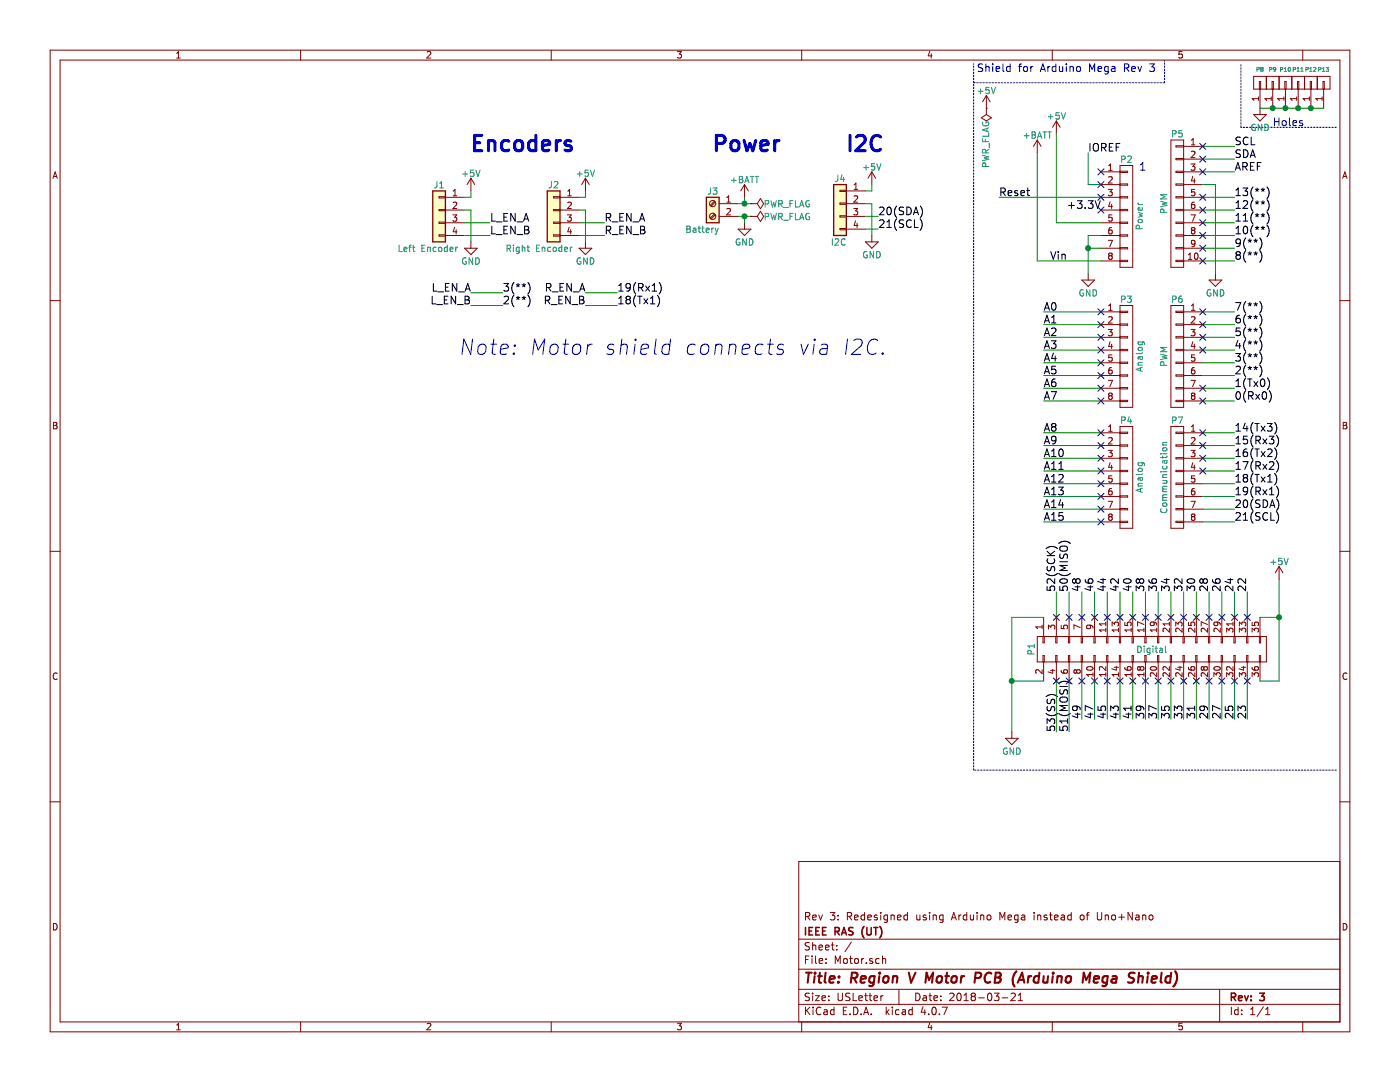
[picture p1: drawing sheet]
EESchema Schematic File Version 2
LIBS:power
LIBS:device
LIBS:transistors
LIBS:conn
LIBS:linear
LIBS:regul
LIBS:74xx
LIBS:cmos4000
LIBS:adc-dac
LIBS:memory
LIBS:xilinx
LIBS:microcontrollers
LIBS:dsp
LIBS:microchip
LIBS:analog_switches
LIBS:motorola
LIBS:texas
LIBS:intel
LIBS:audio
LIBS:interface
LIBS:digital-audio
LIBS:philips
LIBS:display
LIBS:cypress
LIBS:siliconi
LIBS:opto
LIBS:atmel
LIBS:contrib
LIBS:valves
LIBS:Motor-cache
EELAYER 25 0
EELAYER END
$Descr USLetter 11000 8500
encoding utf-8
Sheet 1 1
Title "Region V Motor PCB (Arduino Mega Shield)"
Date "2018-03-21"
Rev "3"
Comp "IEEE RAS (UT)"
Comment1 "Rev 3: Redesigned using Arduino Mega instead of Uno+Nano"
Comment2 ""
Comment3 ""
Comment4 ""
$EndDescr
NoConn ~ 8650 1350
Text Label 8550 1200 0    60   ~ 0
IOREF
Text Label 8250 2050 0    60   ~ 0
Vin
Text Label 8200 2450 0    60   ~ 0
A0
Text Label 8200 2550 0    60   ~ 0
A1
Text Label 8200 2650 0    60   ~ 0
A2
Text Label 8200 2750 0    60   ~ 0
A3
Text Label 8200 2850 0    60   ~ 0
A4
Text Label 8200 2950 0    60   ~ 0
A5
Text Label 8200 3050 0    60   ~ 0
A6
Text Label 8200 3150 0    60   ~ 0
A7
Text Label 8200 3400 0    60   ~ 0
A8
Text Label 8200 3500 0    60   ~ 0
A9
Text Label 8200 3600 0    60   ~ 0
A10
Text Label 8200 3700 0    60   ~ 0
A11
Text Label 8200 3800 0    60   ~ 0
A12
Text Label 8200 3900 0    60   ~ 0
A13
Text Label 8200 4000 0    60   ~ 0
A14
Text Label 8200 4100 0    60   ~ 0
A15
Text Label 9800 4650 1    60   ~ 0
22
Text Label 9700 4650 1    60   ~ 0
24
Text Label 9600 4650 1    60   ~ 0
26
Text Label 9500 4650 1    60   ~ 0
28
Text Label 9400 4650 1    60   ~ 0
30
Text Label 9300 4650 1    60   ~ 0
32
Text Label 9200 4650 1    60   ~ 0
34
Text Label 9100 4650 1    60   ~ 0
36
Text Label 9000 4650 1    60   ~ 0
38
Text Label 8900 4650 1    60   ~ 0
40
Text Label 8800 4650 1    60   ~ 0
42
Text Label 8700 4650 1    60   ~ 0
44
Text Label 8600 4650 1    60   ~ 0
46
Text Label 8500 4650 1    60   ~ 0
48
Text Label 8400 4650 1    60   ~ 0
50(MISO)
Text Label 8300 4650 1    60   ~ 0
52(SCK)
Text Label 9800 5650 1    60   ~ 0
23
Text Label 9700 5650 1    60   ~ 0
25
Text Label 9600 5650 1    60   ~ 0
27
Text Label 9400 5650 1    60   ~ 0
31
Text Label 9500 5650 1    60   ~ 0
29
Text Label 9300 5650 1    60   ~ 0
33
Text Label 9200 5650 1    60   ~ 0
35
Text Label 9100 5650 1    60   ~ 0
37
Text Label 9000 5650 1    60   ~ 0
39
Text Label 8900 5650 1    60   ~ 0
41
Text Label 8800 5650 1    60   ~ 0
43
Text Label 8700 5650 1    60   ~ 0
45
Text Label 8600 5650 1    60   ~ 0
47
Text Label 8500 5650 1    60   ~ 0
49
Text Label 8400 5750 1    60   ~ 0
51(MOSI)
Text Label 8300 5750 1    60   ~ 0
53(SS)
Text Label 9700 4100 0    60   ~ 0
21(SCL)
Text Label 9700 4000 0    60   ~ 0
20(SDA)
Text Label 9700 3900 0    60   ~ 0
19(Rx1)
Text Label 9700 3800 0    60   ~ 0
18(Tx1)
Text Label 9700 3700 0    60   ~ 0
17(Rx2)
Text Label 9700 3600 0    60   ~ 0
16(Tx2)
Text Label 9700 3500 0    60   ~ 0
15(Rx3)
Text Label 9700 3400 0    60   ~ 0
14(Tx3)
Text Label 9700 1550 0    60   ~ 0
13(**)
Text Label 9700 1650 0    60   ~ 0
12(**)
Text Label 9700 1750 0    60   ~ 0
11(**)
Text Label 9700 1850 0    60   ~ 0
10(**)
Text Label 9700 1950 0    60   ~ 0
9(**)
Text Label 9700 2050 0    60   ~ 0
8(**)
Text Label 9700 2450 0    60   ~ 0
7(**)
Text Label 9700 2550 0    60   ~ 0
6(**)
Text Label 9700 2650 0    60   ~ 0
5(**)
Text Label 9700 2750 0    60   ~ 0
4(**)
Text Label 9700 2850 0    60   ~ 0
3(**)
Text Label 9700 2950 0    60   ~ 0
2(**)
Text Label 9700 3050 0    60   ~ 0
1(Tx0)
Text Label 9700 3150 0    60   ~ 0
0(Rx0)
Text Label 9700 1250 0    60   ~ 0
SDA
Text Label 9700 1150 0    60   ~ 0
SCL
Text Label 9700 1350 0    60   ~ 0
AREF
Text Notes 7675 575  0    60   ~ 0
Shield for Arduino Mega Rev 3
Text Notes 10000 1000 0    60   ~ 0
Holes
$Comp
L CONN_01X01 P8
U 1 1
P 9900 650
F 0 "P8" V 10000 650 31  0000 C CNN
F 1 "CONN_01X01" V 10000 650 50  0001 C CNN
F 2 "Socket_Arduino_Mega:Arduino_1pin" H 9900 650 50  0001 C CNN
F 3 "" H 9900 650 50  0000 C CNN
	1    9900 650 
	0    -1   -1   0   
$EndComp
$Comp
L CONN_01X01 P9
U 1 1
P 10000 650
F 0 "P9" V 10100 650 31  0000 C CNN
F 1 "CONN_01X01" V 10100 650 50  0001 C CNN
F 2 "Socket_Arduino_Mega:Arduino_1pin" H 10000 650 50  0001 C CNN
F 3 "" H 10000 650 50  0000 C CNN
	1    10000 650 
	0    -1   -1   0   
$EndComp
$Comp
L CONN_01X01 P10
U 1 1
P 10100 650
F 0 "P10" V 10200 650 31  0000 C CNN
F 1 "CONN_01X01" V 10200 650 50  0001 C CNN
F 2 "Socket_Arduino_Mega:Arduino_1pin" H 10100 650 50  0001 C CNN
F 3 "" H 10100 650 50  0000 C CNN
	1    10100 650 
	0    -1   -1   0   
$EndComp
$Comp
L CONN_01X01 P11
U 1 1
P 10200 650
F 0 "P11" V 10300 650 31  0000 C CNN
F 1 "CONN_01X01" V 10300 650 50  0001 C CNN
F 2 "Socket_Arduino_Mega:Arduino_1pin" H 10200 650 50  0001 C CNN
F 3 "" H 10200 650 50  0000 C CNN
	1    10200 650 
	0    -1   -1   0   
$EndComp
$Comp
L CONN_01X01 P12
U 1 1
P 10300 650
F 0 "P12" V 10400 650 31  0000 C CNN
F 1 "CONN_01X01" V 10400 650 50  0001 C CNN
F 2 "Socket_Arduino_Mega:Arduino_1pin" H 10300 650 50  0001 C CNN
F 3 "" H 10300 650 50  0000 C CNN
	1    10300 650 
	0    -1   -1   0   
$EndComp
$Comp
L CONN_01X01 P13
U 1 1
P 10400 650
F 0 "P13" V 10500 650 31  0000 C CNN
F 1 "CONN_01X01" V 10500 650 50  0001 C CNN
F 2 "Socket_Arduino_Mega:Arduino_1pin" H 10400 650 50  0001 C CNN
F 3 "" H 10400 650 50  0000 C CNN
	1    10400 650 
	0    -1   -1   0   
$EndComp
$Comp
L CONN_01X08 P2
U 1 1
P 8850 1700
F 0 "P2" H 8850 2150 50  0000 C CNN
F 1 "Power" V 8950 1700 50  0000 C CNN
F 2 "Socket_Arduino_Mega:Socket_Strip_Arduino_1x08" H 8850 1700 50  0001 C CNN
F 3 "" H 8850 1700 50  0000 C CNN
	1    8850 1700
	1    0    0    -1  
$EndComp
Text Notes 8950 1350 0    60   ~ 0
1
Text Label 7850 1550 0    60   ~ 0
Reset
$Comp
L +5V #PWR01
U 1 1
P 8300 1050
F 0 "#PWR01" H 8300 900 50  0001 C CNN
F 1 "+5V" H 8300 1190 50  0000 C CNN
F 2 "" H 8300 1050 50  0000 C CNN
F 3 "" H 8300 1050 50  0000 C CNN
	1    8300 1050
	1    0    0    -1  
$EndComp
$Comp
L GND #PWR02
U 1 1
P 8550 2150
F 0 "#PWR02" H 8550 1900 50  0001 C CNN
F 1 "GND" H 8550 2000 50  0000 C CNN
F 2 "" H 8550 2150 50  0000 C CNN
F 3 "" H 8550 2150 50  0000 C CNN
	1    8550 2150
	1    0    0    -1  
$EndComp
$Comp
L CONN_01X10 P5
U 1 1
P 9250 1600
F 0 "P5" H 9250 2150 50  0000 C CNN
F 1 "PWM" V 9350 1600 50  0000 C CNN
F 2 "Socket_Arduino_Mega:Socket_Strip_Arduino_1x10" H 9250 1600 50  0001 C CNN
F 3 "" H 9250 1600 50  0000 C CNN
	1    9250 1600
	-1   0    0    -1  
$EndComp
$Comp
L GND #PWR03
U 1 1
P 9550 2150
F 0 "#PWR03" H 9550 1900 50  0001 C CNN
F 1 "GND" H 9550 2000 50  0000 C CNN
F 2 "" H 9550 2150 50  0000 C CNN
F 3 "" H 9550 2150 50  0000 C CNN
	1    9550 2150
	1    0    0    -1  
$EndComp
$Comp
L CONN_01X08 P3
U 1 1
P 8850 2800
F 0 "P3" H 8850 3250 50  0000 C CNN
F 1 "Analog" V 8950 2800 50  0000 C CNN
F 2 "Socket_Arduino_Mega:Socket_Strip_Arduino_1x08" H 8850 2800 50  0001 C CNN
F 3 "" H 8850 2800 50  0000 C CNN
	1    8850 2800
	1    0    0    -1  
$EndComp
$Comp
L CONN_01X08 P6
U 1 1
P 9250 2800
F 0 "P6" H 9250 3250 50  0000 C CNN
F 1 "PWM" V 9350 2800 50  0000 C CNN
F 2 "Socket_Arduino_Mega:Socket_Strip_Arduino_1x08" H 9250 2800 50  0001 C CNN
F 3 "" H 9250 2800 50  0000 C CNN
	1    9250 2800
	-1   0    0    -1  
$EndComp
$Comp
L CONN_01X08 P4
U 1 1
P 8850 3750
F 0 "P4" H 8850 4200 50  0000 C CNN
F 1 "Analog" V 8950 3750 50  0000 C CNN
F 2 "Socket_Arduino_Mega:Socket_Strip_Arduino_1x08" H 8850 3750 50  0001 C CNN
F 3 "" H 8850 3750 50  0000 C CNN
	1    8850 3750
	1    0    0    -1  
$EndComp
$Comp
L CONN_01X08 P7
U 1 1
P 9250 3750
F 0 "P7" H 9250 4200 50  0000 C CNN
F 1 "Communication" V 9350 3750 50  0000 C CNN
F 2 "Socket_Arduino_Mega:Socket_Strip_Arduino_1x08" H 9250 3750 50  0001 C CNN
F 3 "" H 9250 3750 50  0000 C CNN
	1    9250 3750
	-1   0    0    -1  
$EndComp
$Comp
L CONN_02X18 P1
U 1 1
P 9050 5100
F 0 "P1" H 9050 6050 50  0000 C CNN
F 1 "Digital" V 9050 5100 50  0000 C CNN
F 2 "Socket_Arduino_Mega:Socket_Strip_Arduino_2x18" H 9050 4050 50  0001 C CNN
F 3 "" H 9050 4050 50  0000 C CNN
	1    9050 5100
	0    -1   1    0   
$EndComp
Wire Wire Line
	8550 1450 8550 1200
Wire Wire Line
	8650 1450 8550 1450
Wire Notes Line
	9750 1000 9750 500 
Wire Notes Line
	10500 1000 9750 1000
Wire Notes Line
	9150 650  9150 475 
Wire Notes Line
	7650 650  9150 650 
Wire Wire Line
	8300 1050 8300 1750
Wire Wire Line
	8300 1750 8650 1750
Wire Wire Line
	8650 2050 8150 2050
Wire Wire Line
	8150 2050 8150 1200
Wire Wire Line
	7850 1550 8650 1550
Wire Wire Line
	8650 1850 8550 1850
Wire Wire Line
	8550 1850 8550 2150
Wire Wire Line
	8650 1950 8550 1950
Connection ~ 8550 1950
Wire Wire Line
	9450 1150 9700 1150
Wire Wire Line
	9700 1250 9450 1250
Wire Wire Line
	9450 1350 9700 1350
Wire Wire Line
	9450 1550 9700 1550
Wire Wire Line
	9700 1650 9450 1650
Wire Wire Line
	9450 1750 9700 1750
Wire Wire Line
	9450 1850 9700 1850
Wire Wire Line
	9700 1950 9450 1950
Wire Wire Line
	9450 2050 9700 2050
Wire Wire Line
	9550 2150 9550 1450
Wire Wire Line
	9550 1450 9450 1450
Wire Wire Line
	8650 2450 8200 2450
Wire Wire Line
	8200 2550 8650 2550
Wire Wire Line
	8650 2650 8200 2650
Wire Wire Line
	8200 2750 8650 2750
Wire Wire Line
	8650 2850 8200 2850
Wire Wire Line
	8200 2950 8650 2950
Wire Wire Line
	8650 3050 8200 3050
Wire Wire Line
	8200 3150 8650 3150
Wire Wire Line
	9700 2450 9450 2450
Wire Wire Line
	9450 2550 9700 2550
Wire Wire Line
	9700 2650 9450 2650
Wire Wire Line
	9450 2750 9700 2750
Wire Wire Line
	9700 2850 9450 2850
Wire Wire Line
	9450 2950 9700 2950
Wire Wire Line
	9700 3050 9450 3050
Wire Wire Line
	9450 3150 9700 3150
Wire Wire Line
	8650 3400 8200 3400
Wire Wire Line
	8200 3500 8650 3500
Wire Wire Line
	8650 3600 8200 3600
Wire Wire Line
	8200 3700 8650 3700
Wire Wire Line
	8650 3800 8200 3800
Wire Wire Line
	8200 3900 8650 3900
Wire Wire Line
	8650 4000 8200 4000
Wire Wire Line
	8200 4100 8650 4100
Wire Wire Line
	9700 3400 9450 3400
Wire Wire Line
	9450 3500 9700 3500
Wire Wire Line
	9700 3600 9450 3600
Wire Wire Line
	9450 3700 9700 3700
Wire Wire Line
	9700 3800 9450 3800
Wire Wire Line
	9450 3900 9700 3900
Wire Wire Line
	9700 4000 9450 4000
Wire Wire Line
	9450 4100 9700 4100
Wire Wire Line
	9800 4850 9800 4650
Wire Wire Line
	9700 4850 9700 4650
Wire Wire Line
	9600 4850 9600 4650
Wire Wire Line
	9500 4850 9500 4650
Wire Wire Line
	9400 4850 9400 4650
Wire Wire Line
	9300 4850 9300 4650
Wire Wire Line
	9200 4850 9200 4650
Wire Wire Line
	9100 4850 9100 4650
Wire Wire Line
	9000 4850 9000 4650
Wire Wire Line
	8900 4850 8900 4650
Wire Wire Line
	8800 4850 8800 4650
Wire Wire Line
	8700 4850 8700 4650
Wire Wire Line
	8600 4850 8600 4650
Wire Wire Line
	8500 4850 8500 4650
Wire Wire Line
	8400 4850 8400 4650
Wire Wire Line
	8300 4850 8300 4650
Wire Wire Line
	9800 5350 9800 5650
Wire Wire Line
	9700 5350 9700 5650
Wire Wire Line
	9600 5350 9600 5650
Wire Wire Line
	9500 5350 9500 5650
Wire Wire Line
	9400 5350 9400 5650
Wire Wire Line
	9300 5350 9300 5650
Wire Wire Line
	9200 5350 9200 5650
Wire Wire Line
	9100 5350 9100 5650
Wire Wire Line
	9000 5350 9000 5650
Wire Wire Line
	8900 5350 8900 5650
Wire Wire Line
	8800 5350 8800 5650
Wire Wire Line
	8700 5350 8700 5650
Wire Wire Line
	8600 5350 8600 5650
Wire Wire Line
	8500 5350 8500 5650
Wire Wire Line
	8400 5350 8400 5750
Wire Wire Line
	8300 5350 8300 5750
Wire Wire Line
	8200 4850 7950 4850
$Comp
L GND #PWR04
U 1 1
P 7950 5750
F 0 "#PWR04" H 7950 5500 50  0001 C CNN
F 1 "GND" H 7950 5600 50  0000 C CNN
F 2 "" H 7950 5750 50  0000 C CNN
F 3 "" H 7950 5750 50  0000 C CNN
	1    7950 5750
	1    0    0    -1  
$EndComp
Wire Wire Line
	8200 5350 7950 5350
Connection ~ 7950 5350
Wire Wire Line
	10050 5350 9900 5350
Wire Wire Line
	10050 4850 9900 4850
$Comp
L +5V #PWR05
U 1 1
P 10050 4550
F 0 "#PWR05" H 10050 4400 50  0001 C CNN
F 1 "+5V" H 10050 4690 50  0000 C CNN
F 2 "" H 10050 4550 50  0000 C CNN
F 3 "" H 10050 4550 50  0000 C CNN
	1    10050 4550
	1    0    0    -1  
$EndComp
Connection ~ 10050 4850
Wire Wire Line
	10050 4550 10050 5350
Wire Wire Line
	7950 4850 7950 5750
Wire Notes Line
	10500 6050 7650 6050
Wire Notes Line
	7650 6050 7650 500 
$Comp
L Conn_01x04 J1
U 1 1
P 3450 1650
F 0 "J1" H 3450 1850 50  0000 C CNN
F 1 "Left Encoder" H 3300 1350 50  0000 L CNN
F 2 "Connectors_Samtec:SL-104-X-XX_1x04" H 3450 1650 50  0001 C CNN
F 3 "" H 3450 1650 50  0001 C CNN
	1    3450 1650
	-1   0    0    -1  
$EndComp
$Comp
L +5V #PWR06
U 1 1
P 3700 1500
F 0 "#PWR06" H 3700 1350 50  0001 C CNN
F 1 "+5V" H 3700 1640 50  0000 C CNN
F 2 "" H 3700 1500 50  0000 C CNN
F 3 "" H 3700 1500 50  0000 C CNN
	1    3700 1500
	1    0    0    -1  
$EndComp
$Comp
L GND #PWR07
U 1 1
P 3700 1900
F 0 "#PWR07" H 3700 1650 50  0001 C CNN
F 1 "GND" H 3700 1750 50  0000 C CNN
F 2 "" H 3700 1900 50  0000 C CNN
F 3 "" H 3700 1900 50  0000 C CNN
	1    3700 1900
	1    0    0    -1  
$EndComp
Wire Wire Line
	3700 1500 3700 1550
Wire Wire Line
	3700 1550 3650 1550
Wire Wire Line
	3700 1650 3700 1900
Text Label 3850 1750 0    60   ~ 0
L_EN_A
Text Label 3850 1850 0    60   ~ 0
L_EN_B
$Comp
L Conn_01x04 J2
U 1 1
P 4350 1650
F 0 "J2" H 4350 1850 50  0000 C CNN
F 1 "Right Encoder" H 4200 1350 50  0000 L CNN
F 2 "Connectors_Samtec:SL-104-X-XX_1x04" H 4350 1650 50  0001 C CNN
F 3 "" H 4350 1650 50  0001 C CNN
	1    4350 1650
	-1   0    0    -1  
$EndComp
$Comp
L +5V #PWR08
U 1 1
P 4600 1500
F 0 "#PWR08" H 4600 1350 50  0001 C CNN
F 1 "+5V" H 4600 1640 50  0000 C CNN
F 2 "" H 4600 1500 50  0000 C CNN
F 3 "" H 4600 1500 50  0000 C CNN
	1    4600 1500
	1    0    0    -1  
$EndComp
$Comp
L GND #PWR09
U 1 1
P 4600 1900
F 0 "#PWR09" H 4600 1650 50  0001 C CNN
F 1 "GND" H 4600 1750 50  0000 C CNN
F 2 "" H 4600 1900 50  0000 C CNN
F 3 "" H 4600 1900 50  0000 C CNN
	1    4600 1900
	1    0    0    -1  
$EndComp
Wire Wire Line
	4600 1500 4600 1550
Wire Wire Line
	4600 1550 4550 1550
Wire Wire Line
	4600 1650 4600 1900
Text Label 4750 1750 0    60   ~ 0
R_EN_A
Text Label 4750 1850 0    60   ~ 0
R_EN_B
Text Notes 3700 1200 0    120  ~ 24
Encoders
$Comp
L Screw_Terminal_01x02 J3
U 1 1
P 5600 1600
F 0 "J3" H 5600 1700 50  0000 C CNN
F 1 "Battery" H 5550 1400 50  0000 L CNN
F 2 "Connectors_Terminal_Blocks:TerminalBlock_bornier-2_P5.08mm" H 5600 1600 50  0001 C CNN
F 3 "" H 5600 1600 50  0001 C CNN
	1    5600 1600
	-1   0    0    -1  
$EndComp
$Comp
L +BATT #PWR010
U 1 1
P 5850 1550
F 0 "#PWR010" H 5850 1400 50  0001 C CNN
F 1 "+BATT" H 5850 1690 50  0000 C CNN
F 2 "" H 5850 1550 50  0001 C CNN
F 3 "" H 5850 1550 50  0001 C CNN
	1    5850 1550
	1    0    0    -1  
$EndComp
Wire Wire Line
	5800 1600 5900 1600
Wire Wire Line
	5850 1600 5850 1550
$Comp
L GND #PWR011
U 1 1
P 5850 1750
F 0 "#PWR011" H 5850 1500 50  0001 C CNN
F 1 "GND" H 5850 1600 50  0000 C CNN
F 2 "" H 5850 1750 50  0000 C CNN
F 3 "" H 5850 1750 50  0000 C CNN
	1    5850 1750
	1    0    0    -1  
$EndComp
Wire Wire Line
	5800 1700 5900 1700
Wire Wire Line
	5850 1700 5850 1750
$Comp
L +BATT #PWR012
U 1 1
P 8150 1200
F 0 "#PWR012" H 8150 1050 50  0001 C CNN
F 1 "+BATT" H 8150 1340 50  0000 C CNN
F 2 "" H 8150 1200 50  0001 C CNN
F 3 "" H 8150 1200 50  0001 C CNN
	1    8150 1200
	1    0    0    -1  
$EndComp
$Comp
L PWR_FLAG #FLG013
U 1 1
P 5900 1600
F 0 "#FLG013" H 5900 1675 50  0001 C CNN
F 1 "PWR_FLAG" V 5900 1700 50  0000 L CNN
F 2 "" H 5900 1600 50  0001 C CNN
F 3 "" H 5900 1600 50  0001 C CNN
	1    5900 1600
	0    1    1    0   
$EndComp
$Comp
L PWR_FLAG #FLG014
U 1 1
P 5900 1700
F 0 "#FLG014" H 5900 1775 50  0001 C CNN
F 1 "PWR_FLAG" V 5900 1800 50  0000 L CNN
F 2 "" H 5900 1700 50  0001 C CNN
F 3 "" H 5900 1700 50  0001 C CNN
	1    5900 1700
	0    1    1    0   
$EndComp
Connection ~ 5850 1600
Connection ~ 5850 1700
$Comp
L +5V #PWR015
U 1 1
P 7750 850
F 0 "#PWR015" H 7750 700 50  0001 C CNN
F 1 "+5V" H 7750 990 50  0000 C CNN
F 2 "" H 7750 850 50  0000 C CNN
F 3 "" H 7750 850 50  0000 C CNN
	1    7750 850 
	1    0    0    -1  
$EndComp
$Comp
L GND #PWR016
U 1 1
P 9900 850
F 0 "#PWR016" H 9900 600 50  0001 C CNN
F 1 "GND" H 9900 700 50  0000 C CNN
F 2 "" H 9900 850 50  0000 C CNN
F 3 "" H 9900 850 50  0000 C CNN
	1    9900 850 
	1    0    0    -1  
$EndComp
Wire Wire Line
	9900 850  10400 850 
Connection ~ 10000 850 
Connection ~ 10100 850 
Connection ~ 10200 850 
Connection ~ 10300 850 
$Comp
L PWR_FLAG #FLG017
U 1 1
P 7750 850
F 0 "#FLG017" H 7750 925 50  0001 C CNN
F 1 "PWR_FLAG" V 7750 950 50  0000 L CNN
F 2 "" H 7750 850 50  0001 C CNN
F 3 "" H 7750 850 50  0001 C CNN
	1    7750 850 
	-1   0    0    1   
$EndComp
Text Notes 5600 1200 0    120  ~ 24
Power
$Comp
L Conn_01x04 J4
U 1 1
P 6600 1600
F 0 "J4" H 6600 1800 50  0000 C CNN
F 1 "I2C" H 6550 1300 50  0000 L CNN
F 2 "Connectors_Samtec:SL-104-X-XX_1x04" H 6600 1600 50  0001 C CNN
F 3 "" H 6600 1600 50  0001 C CNN
	1    6600 1600
	-1   0    0    -1  
$EndComp
$Comp
L +5V #PWR018
U 1 1
P 6850 1450
F 0 "#PWR018" H 6850 1300 50  0001 C CNN
F 1 "+5V" H 6850 1590 50  0000 C CNN
F 2 "" H 6850 1450 50  0000 C CNN
F 3 "" H 6850 1450 50  0000 C CNN
	1    6850 1450
	1    0    0    -1  
$EndComp
Wire Wire Line
	6850 1450 6850 1500
Wire Wire Line
	6850 1500 6800 1500
Wire Wire Line
	6850 1600 6850 1850
Text Label 6900 1700 0    60   ~ 0
20(SDA)
Text Label 6900 1800 0    60   ~ 0
21(SCL)
Text Label 3700 2300 2    60   ~ 0
L_EN_A
Text Label 3700 2400 2    60   ~ 0
L_EN_B
Text Label 4600 2300 2    60   ~ 0
R_EN_A
Text Label 4600 2400 2    60   ~ 0
R_EN_B
Text Notes 6650 1200 0    120  ~ 24
I2C
Text Label 3950 2400 0    60   ~ 0
2(**)
Text Label 3950 2300 0    60   ~ 0
3(**)
Text Label 4850 2400 0    60   ~ 0
18(Tx1)
Text Label 4850 2300 0    60   ~ 0
19(Rx1)
Wire Wire Line
	4600 2300 4850 2300
Wire Wire Line
	4850 2400 4600 2400
Wire Wire Line
	3950 2300 3700 2300
Wire Wire Line
	3700 2400 3950 2400
Text Notes 3600 2800 0    120  Italic 0
Note: Motor shield connects via I2C.
NoConn ~ 8650 1450
NoConn ~ 8650 1550
NoConn ~ 8650 2450
NoConn ~ 8650 2550
NoConn ~ 8650 2650
NoConn ~ 8650 2750
NoConn ~ 8650 2850
NoConn ~ 8650 2950
NoConn ~ 8650 3050
NoConn ~ 8650 3150
NoConn ~ 8650 3400
NoConn ~ 8650 3500
NoConn ~ 8650 3600
NoConn ~ 8650 3700
NoConn ~ 8650 3800
NoConn ~ 8650 3900
NoConn ~ 8650 4000
NoConn ~ 8650 4100
NoConn ~ 9450 3700
NoConn ~ 9450 3600
NoConn ~ 9450 3500
NoConn ~ 9450 3400
NoConn ~ 9450 3150
NoConn ~ 9450 3050
NoConn ~ 9450 2750
NoConn ~ 9450 2450
NoConn ~ 9450 2550
NoConn ~ 9450 2650
NoConn ~ 9450 2050
NoConn ~ 9450 1950
NoConn ~ 9450 1850
NoConn ~ 9450 1750
NoConn ~ 9450 1650
NoConn ~ 9450 1550
NoConn ~ 9450 1350
NoConn ~ 9450 1250
NoConn ~ 9450 1150
NoConn ~ 9800 4850
NoConn ~ 9700 4850
NoConn ~ 9600 4850
NoConn ~ 9500 4850
NoConn ~ 9400 4850
NoConn ~ 9300 4850
NoConn ~ 9200 4850
NoConn ~ 9100 4850
NoConn ~ 9000 4850
NoConn ~ 8900 4850
NoConn ~ 8800 4850
NoConn ~ 8700 4850
NoConn ~ 8600 4850
NoConn ~ 8500 4850
NoConn ~ 8400 4850
NoConn ~ 8300 4850
NoConn ~ 8300 5350
NoConn ~ 8400 5350
NoConn ~ 8500 5350
NoConn ~ 8600 5350
NoConn ~ 8700 5350
NoConn ~ 8800 5350
NoConn ~ 8900 5350
NoConn ~ 9000 5350
NoConn ~ 9100 5350
NoConn ~ 9200 5350
NoConn ~ 9300 5350
NoConn ~ 9400 5350
NoConn ~ 9500 5350
NoConn ~ 9600 5350
NoConn ~ 9700 5350
NoConn ~ 9800 5350
Text Label 8650 1650 2    60   ~ 0
+3.3V
NoConn ~ 8650 1650
Wire Wire Line
	3650 1650 3700 1650
Wire Wire Line
	3650 1750 3850 1750
Wire Wire Line
	3850 1850 3650 1850
Wire Wire Line
	4550 1650 4600 1650
Wire Wire Line
	4550 1750 4750 1750
Wire Wire Line
	4750 1850 4550 1850
$Comp
L GND #PWR019
U 1 1
P 6850 1850
F 0 "#PWR019" H 6850 1600 50  0001 C CNN
F 1 "GND" H 6850 1700 50  0000 C CNN
F 2 "" H 6850 1850 50  0000 C CNN
F 3 "" H 6850 1850 50  0000 C CNN
	1    6850 1850
	1    0    0    -1  
$EndComp
Wire Wire Line
	6850 1600 6800 1600
Wire Wire Line
	6800 1700 6900 1700
Wire Wire Line
	6900 1800 6800 1800
$EndSCHEMATC
